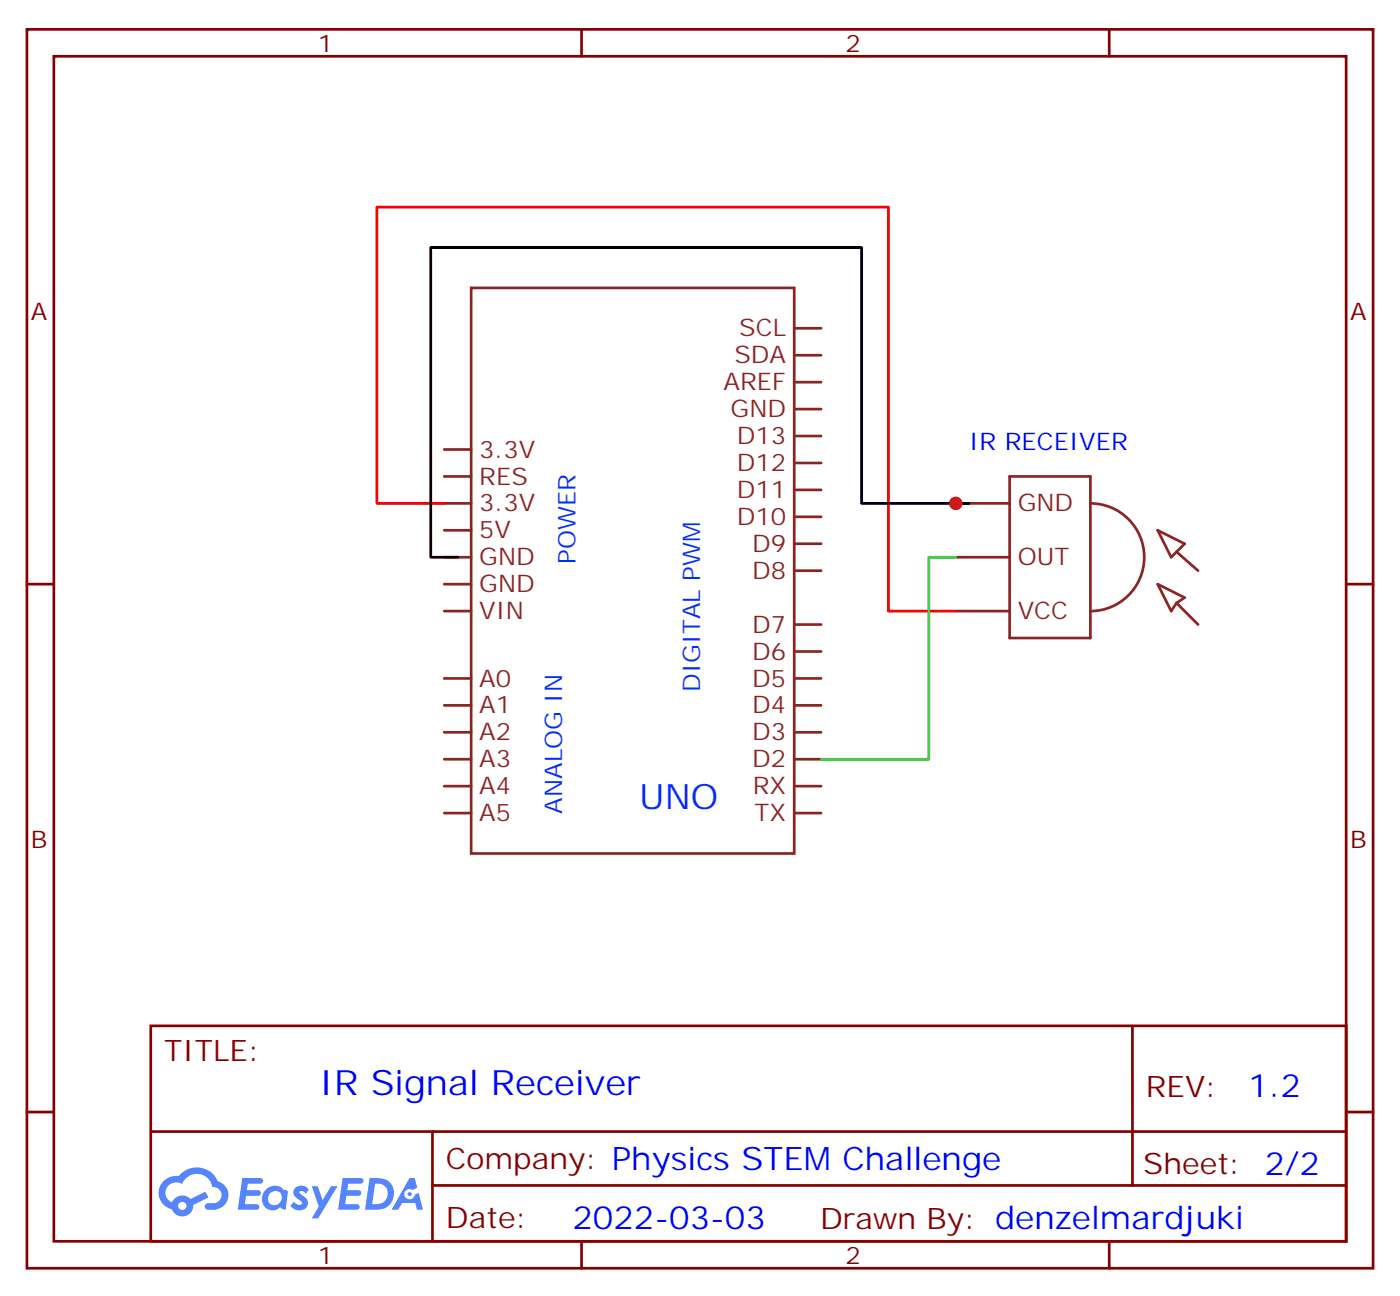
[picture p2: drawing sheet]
<svg xmlns="http://www.w3.org/2000/svg" width="183mm" height="170mm" viewBox="0 0 183 170" stroke-linecap="round" stroke-linejoin="round" font-family="sans-serif">
<g fill="none" stroke="#870000" stroke-width=".35">
<path d="M3.5 3.8h176.4v162.3h-176.4zM7.1 7.4h169.3v155.2h-169.3zM76.2 3.8v3.6M145.3 3.8v3.6M3.5 76.5h3.6M176.4 76.5h3.5M19.8 134.4h156.6v28.2h-156.6zM148.4 134.4v20.9M3.5 145.7h3.6M19.8 148.2h156.5M56.7 155.3h119.6M56.7 148.2v14.1"/>
<path d="M176.4 145.7h3.5M76.2 162.6v3.5M145.3 162.6v3.5"/>
</g>
<g fill="#5487ff">
<path d="M38.7 155.5a1.22 1.22 0 0 1 1.8 .3l-.4 .6-.5-.4h-.3l-.1 .2a2.96 2.96 0 0 1 1.1 1.2 1.19 1.19 0 0 1-.7 1.1 1.19 1.19 0 0 1-1.4-.3l-.2-.2 .5-.6a.66 .66 0 0 0 1.1 .3l-.1-.3a2.23 2.23 0 0 1-1.1-1.2l.2-.5z"/>
<path d="M31.8 154.3h1.5a1.22 1.22 0 0 1 1.1 .2 .37 .37 0 0 1-.3 .5h-1.6l-.2 .9h1.6a.37 .37 0 0 1 .3 .4 .37 .37 0 0 1-.4 .3h-1.6l-.1 1.1h.7a1.15 1.15 0 0 1 1.1 .2 .36 .36 0 0 1-.3 .6h-2.4z"/>
<path d="M44.9 154.3h1.5a1.23 1.23 0 0 1 1.2 .2 .37 .37 0 0 1-.4 .5h-1.6l-.1 .9h1.5a.37 .37 0 0 1 .3 .4 .37 .37 0 0 1-.3 .3h-1.6l-.2 1.1h.8a1.15 1.15 0 0 1 1.1 .2 .36 .36 0 0 1-.3 .6h-2.5z"/>
<path d="M53.7 154.3h.6l.4 1.3-.6 .3a.69 .69 0 0 0-1.1 .3 .69 .69 0 0 0 .5 .9 .69 .69 0 0 0 .9-.6l.4-.3 .6 2.2h-.8l-.2-.8h-1.7l-.5 .8h-.9z"/>
<path d="M40.9 155.4h.7l.7 1.8 1.1-1.8h.8l-2.5 4.2h-.8l.9-1.6z"/>
<path d="M48.4 154.3l-.6 4.2a5.9 5.9 0 0 0 2.7-.3 2.09 2.09 0 0 0 1-2.6 2.09 2.09 0 0 0-2.4-1.3zM49.1 155a1.36 1.36 0 0 1 1.7 1.2 1.36 1.36 0 0 1-1.4 1.5h-.6z"/>
<path d="M34.7 155.9a1.5 1.5 0 0 0-.2 1.9 1.5 1.5 0 0 0 1.7 .6l.5-.3 .3 .3 .4 .1 .3-2.3-.1-.3h-.2a.53 .53 0 0 1-.5-.4 1.63 1.63 0 0 0-2.2 .4zM35.4 156.3a.89 .89 0 0 1 1.4 0 .89 .89 0 0 1-.2 1.3 .89 .89 0 0 1-1.3 0 .89 .89 0 0 1 .1-1.3z"/>
<path d="M21.5 154.7a2.18 2.18 0 0 0 1 3.7 1.44 1.44 0 0 0 1.7 .9 1.44 1.44 0 0 0 1.1-1.5l2-1-.4-.7-1.9 1a1.47 1.47 0 0 0-2.5 .4 1.39 1.39 0 0 1-.6-1.9 1.39 1.39 0 0 1 2-.5 2.08 2.08 0 0 1 2.1-1.3 2.08 2.08 0 0 1 1.9 1.7 1.07 1.07 0 0 1 1.1 1 1.07 1.07 0 0 1-1 1.1h-.6a.43 .43 0 0 0-.6 .4 .43 .43 0 0 0 .4 .5 2.17 2.17 0 0 0 2.7-2 1.93 1.93 0 0 0-1.4-1.8 2.98 2.98 0 0 0-5.1-.7h-.3a2.38 2.38 0 0 0-1.6 .7zM23.3 158a.55 .55 0 0 1 1.1 0 .55 .55 0 0 1-1.1 0z"/>
<circle cx="53.7" cy="156.4" r=".26"/>
</g>
<g fill="none" stroke="#8c2424" stroke-width=".35">
<path d="M61.7 37.7h42.4v74.1h-42.4zM58.2 58.9h3.5M104.1 57.1h3.5M104.1 46.5h3.5M104.1 43h3.5M104.1 53.6h3.5M104.1 50.1h3.5M58.2 62.4h3.5M58.2 76.5h3.5M58.2 73h3.5M58.2 65.9h3.5M58.2 69.5h3.5"/>
<path d="M104.1 74.8h3.5M104.1 71.2h3.5M104.1 67.7h3.5M104.1 64.2h3.5M104.1 60.6h3.5M125.2 73h7.1M125.2 65.9h7.1M132.3 62.4h10.6v21.2h-10.6zM142.9 65.9a7.1 7.1 0 0 1 7 7.1 7.1 7.1 0 0 1-7 7M151.7 69.5l3.5 1.7-1.7 1.8zM151.7 76.5l3.5 1.8-1 .7-.7 1zM154.2 79l2.8 2.8"/>
<path d="M154.2 72.3l2.8 2.5M58.2 99.4h3.5M58.2 95.9h3.5M58.2 92.4h3.5M58.2 88.9h3.5M58.2 80h3.5M104.1 99.4h3.5M104.1 95.9h3.5M104.1 92.4h3.5M104.1 88.9h3.5M104.1 85.3h3.5M104.1 81.8h3.5"/>
<path d="M125.2 80h7.1M58.2 103h3.5M58.2 106.5h3.5M104.1 103h3.5M104.1 106.5h3.5"/>
</g>
<path d="M58.2 65.9h-8.8v-38.8h67v52.9h8.8" fill="none" stroke="#f00" stroke-width=".35"/>
<path d="M125.2 73h-3.5v26.4h-14.1" fill="none" stroke="#3c3" stroke-width=".35"/>
<path d="M127 65.9h-14.1v-33.5h-56.5v40.6h3.6" fill="none" stroke="#000" stroke-width=".35"/>
<circle cx="125.2" cy="65.9" r=".88" fill="#c00"/>
<text font-size="4.6" fill="#03f" x="83.7" y="106">UNO</text>
<text font-size="4.6" fill="#00f" x="41.8" y="143.4">IR Signal Receiver</text>
<g font-size="4.2" fill="#00f">
<text x="163.6" y="143.6">1.2</text>
<text x="75" y="161">2022-03-03</text>
</g>
<g font-size="3.9" fill="#800">
<text x="21.5" y="139">TITLE:</text>
<text x="150.1" y="143.6">REV:</text>
<text x="58.4" y="153.2">Company: Physics STEM Challenge</text>
<text x="149.8" y="153.8">Sheet: 2/2</text>
<text x="58.4" y="160.8">Date:</text>
<text x="107.5" y="160.9">Drawn By: denzelmardjuki</text>
</g>
<g font-size="3.2" fill="#800">
<text x="41.6" y="6.8">1</text>
<text x="110.8" y="6.8">2</text>
<text x="4.1" y="41.9">A</text>
<text x="176.9" y="41.9">A</text>
<text x="4.1" y="111.1">B</text>
<text x="176.9" y="111.1">B</text>
<text x="41.6" y="165.6">1</text>
<text x="110.8" y="165.6">2</text>
</g>
<g font-size="3.2" fill="#8d2323">
<text x="96.2" y="47.6">SDA</text>
<text x="96.9" y="44.1">SCL</text>
<text x="94.8" y="51.1">AREF</text>
<text x="62.8" y="59.9">3.3V</text>
<text x="95.7" y="54.6">GND</text>
<text x="96.5" y="58.2">D13</text>
<text x="62.8" y="63.5">RES</text>
<text x="96.5" y="65.2">D11</text>
<text x="96.5" y="61.7">D12</text>
<text x="62.8" y="67">3.3V</text>
<text x="62.8" y="70.5">5V</text>
<text x="96.5" y="68.8">D10</text>
<text x="133.3" y="67">GND</text>
<text x="62.8" y="77.6">GND</text>
<text x="62.8" y="74">GND</text>
<text x="98.6" y="75.8">D8</text>
<text x="98.6" y="72.3">D9</text>
<text x="133.3" y="74">OUT</text>
<text x="62.8" y="81.1">VIN</text>
<text x="98.6" y="82.9">D7</text>
<text x="133.3" y="81.1">VCC</text>
<text x="62.8" y="89.9">A0</text>
<text x="98.6" y="89.9">D5</text>
<text x="98.6" y="86.4">D6</text>
<text x="62.8" y="93.5">A1</text>
<text x="98.6" y="93.5">D4</text>
<text x="62.8" y="97">A2</text>
<text x="62.8" y="100.5">A3</text>
<text x="98.6" y="100.5">D2</text>
<text x="98.6" y="97">D3</text>
<text x="62.8" y="104">A4</text>
<text x="62.8" y="107.6">A5</text>
<text x="98.6" y="104">RX</text>
<text x="98.9" y="107.6">TX</text>
</g>
<text font-size="3.2" fill="#00f" x="127" y="58.9">IR RECEIVER</text>
<g font-size="3.2" fill="#03f">
<text x="75.4" y="73.9" transform="rotate(-90 75.4 73.9)">POWER</text>
<text x="91.7" y="90.6" transform="rotate(-90 91.7 90.6)">DIGITAL PWM</text>
<text x="73.6" y="106.6" transform="rotate(-90 73.6 106.6)">ANALOG IN</text>
</g>
</svg>
